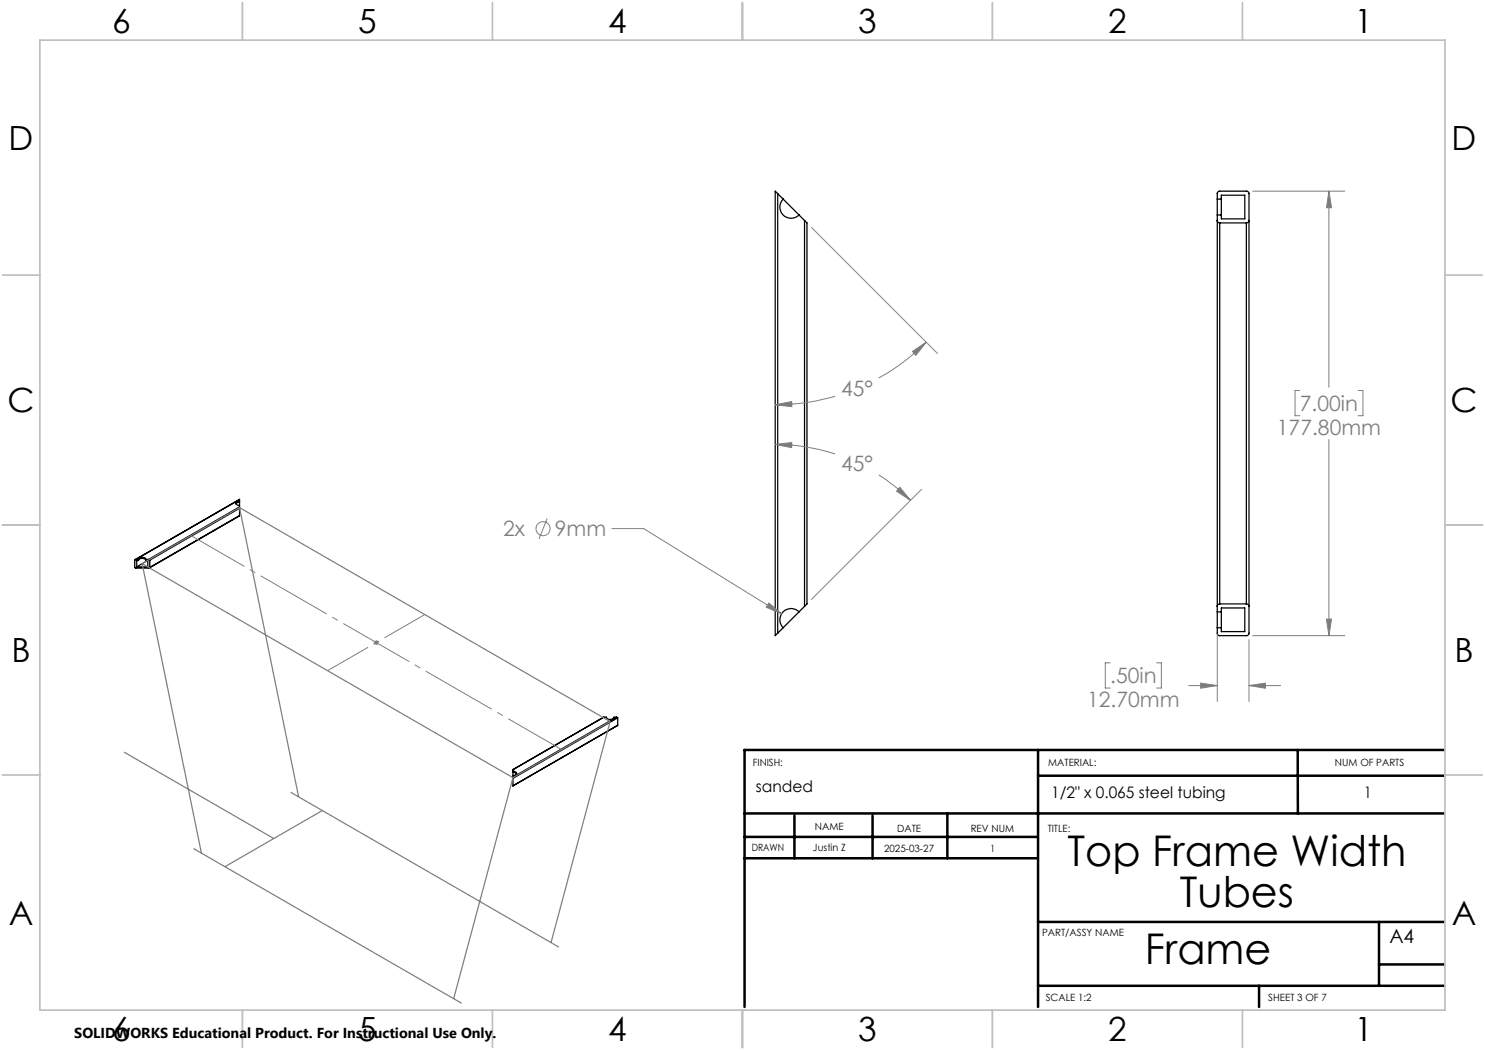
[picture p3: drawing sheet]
<svg xmlns="http://www.w3.org/2000/svg" width="297mm" height="210mm" viewBox="0 0 297 210" stroke-linecap="round" stroke-linejoin="round" font-family="sans-serif">
<g fill="none" stroke="#000" stroke-width=".25">
<path d="M155.5 38.7l-.5-.5v88.9l.5-.5M155.5 38.7v87.9M155.5 38.7l5.4 5.4M156.6 39.8a2.25 2.25 0 0 0 0 3.2 2.25 2.25 0 0 0 3.2 0M243.5 39.8v-1.2l.3-.4h5.6l.2 .1 .2 .4v87.9l-.1 .3-.3 .2h-5.6l-.3-.4v-1.2M243.5 39.8v3.2M243.5 39.8h.8M244.3 39.8v3.2M244.3 39.8v-.8h4.7v4.8h-4.7v-.8M160.9 44.1l.5 .5v76.2l-.5 .5M160.9 44.1v77.2M243.5 44.1l.1 .4 .3 .1"/>
<path d="M243.5 43v79.4M243.5 43h.8M243.9 44.6h5.4M243.9 44.6v76.2M249.3 44.6v76.2M249.8 44.1l-.2 .4-.3 .1M47.9 99.9l-20.9 12M47.9 99.9l-20.7 12M47.9 99.9v1.5M27.2 111.9l-.2 .1v1.6h2.7l.3-.1M27.2 111.9h.5M27.7 111.9a.85 .85 0 0 1 1.5 0"/>
<path d="M27.7 112.1a.85 .85 0 0 1 1.5 0M27.7 111.9v.2M27.7 112.1h-.4v1.3M29.2 111.9h.5M29.2 112.1h.4M29.2 111.9v.2M29.6 112.1v1.3h-2.3M29.6 112.1l-2.3 1.3M29.7 111.9l.3 .1M30 112v1.5M47.9 100.2l-.2 .1a.42 .42 0 0 0-.5 .4 .42 .42 0 0 0 .5 .4h.2M47.9 101.4v.3"/>
<path d="M47.9 103.1l-18 10.5M47.9 100.4l-.4 .1-.3 .2M47.9 101.4l-18.2 10.5M47.9 101.7v1.4M47.9 101.7l-17.9 10.3M47.9 103.1l-17.9 10.4M159.8 122.4a2.25 2.25 0 0 0-3.2 0 2.25 2.25 0 0 0 0 3.1M160.9 121.3l-5.4 5.3M243.5 122.4v3.1M243.5 125.5h.8M243.5 122.4h.8M243.9 120.8l-.3 .1-.1 .4"/>
<path d="M243.9 120.8h5.4M244.3 122.4v3.1M244.3 122.4v-.8h4.7v4.7h-4.7v-.8M249.3 120.8l.3 .1 .2 .4M102.6 155.4v.3M102.6 154.3l.6 .1 .1 .2-.1 .4-.6 .1M102.6 154.5l.6 .1 .1 .2M102.6 153.9v1.5M120.8 143.4h.5a.85 .85 0 0 0 .7 .5 .85 .85 0 0 0 .8-.5h.5M120.8 143.4l-18.2 10.5M123.3 143.4l.2 .2M123.3 143.4l-20.7 12"/>
<path d="M123.5 145.1h.1M123.5 145.1l-20.9 12.1v-1.5M123.5 143.6l-20.9 12.1M123.5 143.6v1.5"/>
</g>
<g fill="none" stroke="#808080" stroke-width=".2">
<path d="M250.5 38.2h18.5M265.8 38.2l.5 3.3h-1zM265.8 38.2v39.3M162.3 45.5l25.2 25.2M167 79.3a43.3 43.3 0 0 1-12 1.7M182.5 70.3l2.7-1.9-2 2.7zM185.2 68.4a41.6 41.6 0 0 1-9.4 7.2M260 78.1h-1v5h1M271.6 78.1h1v5h-1M155 88.9l3.4-.4-.1 1zM155 88.9a39.9 39.9 0 0 1 12 1.9M155 81l3.3-.7 .1 1z"/>
<path d="M175.8 95a36.3 36.3 0 0 1 6.3 5.1M180 97.5l2.1 2.6-2.8-1.9zM184.3 97.9l-22 22M265.8 87.9v39.2M109.4 103.7l-1.6 4.1M122.4 105.7h6.3l27.6 17.1M74.8 128.5h.9M74.9 128.2l.7 .7M75.2 128v1M75.6 128.2l-.7 .7M153.8 120.6l2.5 2.2-3.1-1.3zM222 132.6h-.9v5h.9"/>
<path d="M231.3 132.6h1v5h-1M237.7 137.1h5.8M240.1 136.6l3.4 .5-3.4 .5zM243.5 126.8v13.5M249.8 137.1l3.3-.5v1zM249.8 127.9v12.4M249.8 137.1h6.4M250.5 127.1h18.5M265.3 123.8h1l-.5 3.3z"/>
<circle cx="108.6" cy="105.7" r="1.41"/>
</g>
<path d="M112.3 149.9l-74.1-42.8" fill="none" stroke="#808080" stroke-width=".2" stroke-dasharray="15.2 1.3 1.3 1.3" stroke-dashoffset="2.9" stroke-linecap="butt"/>
<path d="M65.5 134.1l19.5-11.2" fill="none" stroke="#808080" stroke-width=".2" stroke-dasharray="15.2 1.3 1.3 1.3" stroke-dashoffset="5.9" stroke-linecap="butt"/>
<path d="M28.4 112.7l11.9 57.9M28.4 112.7l74.2 42.8M47.9 101.5l-19.5 11.2M47.9 101.5l74.1 42.8M47.9 101.5l11.8 57.9M24.8 150.4l30 17.3M58.1 158.5l53.7 30.9M102.6 155.5l-11.9 44.2M122 144.3l-19.4 11.2M122 144.3l-11.8 44.2M38.7 169.7l53.6 31M64.5 162.1l-19.5 11.2" fill="none" stroke="#808080" stroke-width=".25"/>
<g fill="none" stroke="#000" stroke-width=".5">
<path d="M207.6 150v51.4M207.6 155.1h81.2M259.5 150l.1 12.7M288.8 150h-139.9v51.4M148.9 162.7h139.9M148.9 171.7h58.6M148.9 167.4h58.7M158.9 163.2v8.5M174.5 163.2v8.5M189.5 162.7v9M207.6 197.2h81.2M207.6 184.4h81.2"/>
<path d="M251.8 197.2v4.2M275.8 184.4v12.8M275.8 192.9h13"/>
</g>
<g fill="none" stroke="#c0c0c0" stroke-width=".35">
<path d="M8 8h281v194h-281zM48.5 .5v7.5M98.5 .5v7.5M148.5 .5v7.5M198.5 .5v7.5M248.5 .5v7.5M.5 55h7.5M289 55h7.5M.5 105h7.5M289 105h7.5M.5 155h7.5M289 155h7.5"/>
<path d="M48.5 202v7.5M98.5 202v7.5M148.5 202v7.5M198.5 202v7.5M248.5 202v7.5"/>
</g>
<g fill="#808080">
<path d="M265.3 123.8h1l-.5 3.3zM265.8 38.2l.5 3.3h-1zM240.1 136.6l3.4 .5-3.4 .5zM249.8 137.1l3.3-.5v1z"/>
<path d="M180 97.5l2.1 2.6-2.8-1.9zM155 88.9l3.4-.4-.1 1zM155 81l3.3-.7 .1 1zM182.5 70.3l2.7-1.9-2 2.7zM153.8 120.6l-.6 .9 3.1 1.3z"/>
</g>
<g font-size="8.5">
<text x="213.5" y="173.3">Top Frame Width</text>
<text x="236" y="181.4">Tubes</text>
<text x="229" y="192.7">Frame</text>
</g>
<g font-size="6.7">
<text x="22.4" y="6.6">6</text>
<text x="71.7" y="6.6">5</text>
<text x="121.7" y="6.6">4</text>
<text x="171.7" y="6.6">3</text>
<text x="221.7" y="6.6">2</text>
<text x="270.9" y="6.6">1</text>
<text x="1.7" y="29.9">D</text>
<text x="290.3" y="29.9">D</text>
<text x="1.5" y="82.4">C</text>
<text x="290.1" y="82.4">C</text>
<text x="2.3" y="132.4">B</text>
<text x="290.9" y="132.4">B</text>
<text x="1.7" y="184.9">A</text>
<text x="290.3" y="184.9">A</text>
<text x="22.4" y="208.2">6</text>
<text x="71.7" y="208.2">5</text>
<text x="121.7" y="208.2">4</text>
<text x="171.7" y="208.2">3</text>
<text x="221.7" y="208.2">2</text>
<text x="270.9" y="208.2">1</text>
</g>
<g font-size="4.2" fill="#808080">
<text x="168.2" y="79.3">45°</text>
<text x="260" y="82.2">7.00in</text>
<text x="255.4" y="87">177.80mm</text>
<text x="168.2" y="94.1">45°</text>
<text x="100.6" y="107.3">2x</text>
<text x="111" y="107.3">9mm</text>
<text x="222" y="136.7">.50in</text>
<text x="217.4" y="141.4">12.70mm</text>
</g>
<text font-size="3.9" x="277.9" y="188.5">A4</text>
<g font-size="3.2">
<text x="151.2" y="158.5">sanded</text>
<text x="210.2" y="159.6">1/2&quot; x 0.065 steel tubing</text>
<text x="272.7" y="159.6">1</text>
</g>
<text font-size="2.9" x="14.9" y="207.6">SOLIDWORKS Educational Product. For Instructional Use Only.</text>
<g font-size="2">
<text x="150.6" y="153.2">FINISH:</text>
<text x="209.7" y="153.2">MATERIAL:</text>
<text x="267" y="153.2">NUM OF PARTS</text>
<text x="163" y="166.1">NAME</text>
<text x="179.4" y="166.3">DATE</text>
<text x="194.1" y="166.3">REV NUM</text>
<text x="209.5" y="166.3">TITLE:</text>
<text x="150.3" y="170.1">DRAWN</text>
<text x="162.6" y="170.1">Justin Z</text>
<text x="176.8" y="170.4">2025-03-27</text>
<text x="198" y="170.4">1</text>
<text x="208.4" y="187.1">PART/ASSY NAME</text>
<text x="209.2" y="200.3">SCALE 1:2</text>
<text x="253.7" y="200.3">SHEET 3 OF 7</text>
</g>
</svg>
